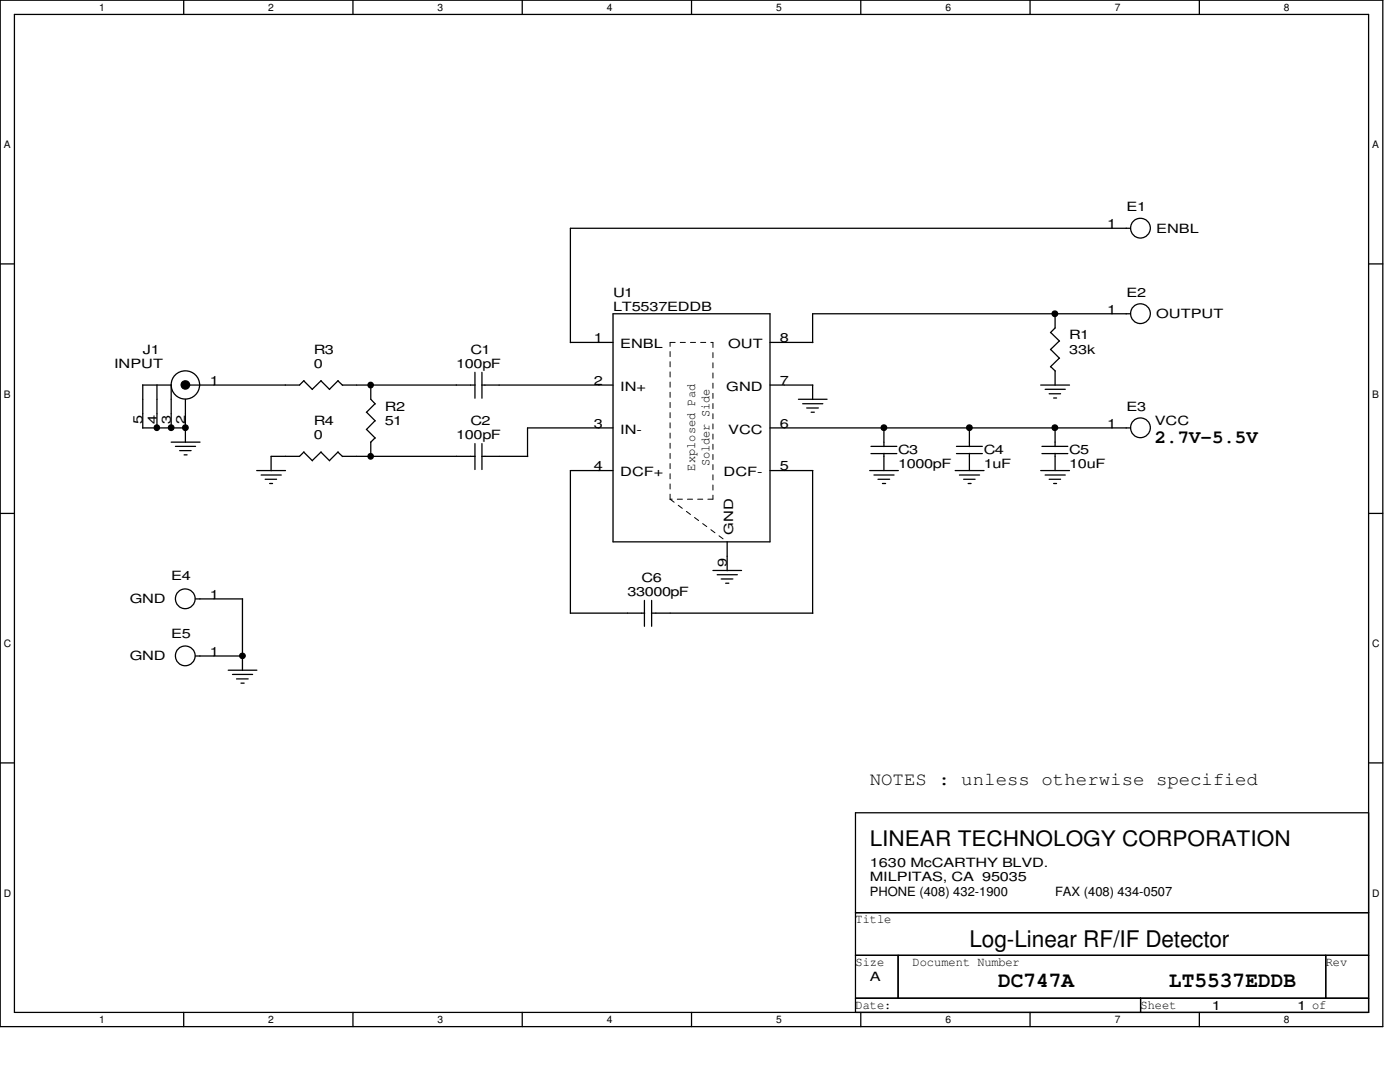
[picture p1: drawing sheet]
<svg xmlns="http://www.w3.org/2000/svg" width="279mm" height="216mm" viewBox="0 0 279 216" stroke-linecap="round" stroke-linejoin="round" font-family="sans-serif">
<path d="M0 0h276v204.9h-276zM2.9 2.9h270.2v199.1h-270.2z" fill="none" stroke="#000" stroke-width=".25"/>
<g fill="#fff">
<path d="M19.8 .3h1.1v2.3h-1.1z"/>
<path d="M19.8 202.3h1.1v2.3h-1.1z"/>
</g>
<path d="M36.7 0v2.9M36.7 202v2.9" fill="none" stroke="#000" stroke-width=".25"/>
<g fill="#fff">
<path d="M53.6 .3h1.1v2.3h-1.1z"/>
<path d="M53.6 202.3h1.1v2.3h-1.1z"/>
</g>
<path d="M70.4 0v2.9M70.4 202v2.9" fill="none" stroke="#000" stroke-width=".25"/>
<g fill="#fff">
<path d="M87.3 .3h1.1v2.3h-1.1z"/>
<path d="M87.3 202.3h1.1v2.3h-1.1z"/>
</g>
<path d="M104.2 0v2.9M104.2 202v2.9" fill="none" stroke="#000" stroke-width=".25"/>
<g fill="#fff">
<path d="M121.1 .3h1.1v2.3h-1.1z"/>
<path d="M121.1 202.3h1.1v2.3h-1.1z"/>
</g>
<path d="M138 0v2.9M138 202v2.9" fill="none" stroke="#000" stroke-width=".25"/>
<g fill="#fff">
<path d="M154.9 .3h1.1v2.3h-1.1z"/>
<path d="M154.9 202.3h1.1v2.3h-1.1z"/>
</g>
<path d="M171.8 0v2.9M171.8 202v2.9" fill="none" stroke="#000" stroke-width=".25"/>
<g fill="#fff">
<path d="M188.7 .3h1.1v2.3h-1.1z"/>
<path d="M188.7 202.3h1.1v2.3h-1.1z"/>
</g>
<path d="M205.6 0v2.9M205.6 202v2.9" fill="none" stroke="#000" stroke-width=".25"/>
<g fill="#fff">
<path d="M222.5 .3h1.1v2.3h-1.1z"/>
<path d="M222.5 202.3h1.1v2.3h-1.1z"/>
</g>
<path d="M239.4 0v2.9M239.4 202v2.9" fill="none" stroke="#000" stroke-width=".25"/>
<g fill="#fff">
<path d="M256.2 .3h1.1v2.3h-1.1z"/>
<path d="M256.2 202.3h1.1v2.3h-1.1z"/>
<path d="M.8 27.8h1.3v2.2h-1.3z"/>
<path d="M273.9 27.8h1.3v2.2h-1.3z"/>
<path d="M.8 77.6h1.3v2.2h-1.3z"/>
<path d="M273.9 77.6h1.3v2.2h-1.3z"/>
</g>
<path d="M0 52.7h2.9M273.1 52.7h2.9" fill="none" stroke="#000" stroke-width=".25"/>
<g fill="#fff">
<path d="M.8 127.3h1.4v2.3h-1.4z"/>
<path d="M273.9 127.3h1.4v2.3h-1.4z"/>
</g>
<path d="M0 102.4h2.9M273.1 102.4h2.9" fill="none" stroke="#000" stroke-width=".25"/>
<g fill="#fff">
<path d="M.8 177.1h1.4v2.3h-1.4z"/>
<path d="M273.9 177.1h1.4v2.3h-1.4z"/>
</g>
<g fill="none" stroke="#000" stroke-width=".25">
<path d="M225.6 45.6h-111.8v22.8M28.4 76.8h5.8M28.5 76.8v8.6M31.3 76.8v8.6M34.2 76.8v8.6M37 79.7v8.6M60.6 76l1.8 1.7M60.7 75.9l-.9 .9h-22M64.1 76l1.7 1.7M64.1 75.9l-1.8 1.8M67.4 76l1 .9M67.5 75.9l-1.8 1.8"/>
<path d="M68.3 76.8h26.5M74 76.8v2.9l.9 .9M94.8 74.3v5.2M96.1 76.8h26.2M96.2 74.3v5.2M113.8 68.3h8.5M122.3 62.6h31.4v45.5h-31.4zM153.7 76.8h8.5v2.9M153.7 68.3h8.5M159.3 79.7h5.8M207.7 76.8h5.7M208.6 77.7h4"/>
<path d="M209.4 78.6h2.3M209.7 66.3l1.8 1.8M209.7 69.7l1.8 1.8M209.7 73.2l.9 .8M210.3 79.4h.6M210.6 62.6v2.8l-1 1M210.6 74v2.8M211.4 68l-1.8 1.8M211.4 71.5l-1.8 1.7M225.6 62.6h-63.4v5.8M28.5 85.4h8.5M34.2 88.2h5.7"/>
<path d="M35 89.1h4M35.9 89.9h2.2M36.7 90.8h.6M51.2 93.9h5.8M52.1 94.8h4M52.9 95.6h2.3M53.8 96.5h.6M60.6 90.2l1.8 1.7M60.7 90.2l-.9 .9h-5.7v2.8M64.1 90.2l1.7 1.7M64.1 90.2l-1.8 1.7M67.4 90.2l1 .9"/>
<path d="M67.5 90.2l-1.8 1.7M68.3 91.1h26.5M73.2 82.3l1.7 1.7M73.2 85.7l1.7 1.7M74 88.2v2.9M74.8 80.6l-1.7 1.7M74.8 83.9l-1.7 1.8M74.8 87.4l-.8 .9M94.8 88.5v5.2M96.1 91.1h9.2M96.2 88.5v5.2M122.3 93.9h-8.5v28.5"/>
<path d="M122.3 85.4h-17v5.7M153.7 93.9h8.5v28.5M153.7 85.4h71.9M160.2 80.6h4M161 81.4h2.3M161.9 82.3h.6M173.6 93.9h5.7M173.8 89.1h5.2M173.8 90.5h5.2M174.4 94.8h4M175.2 95.6h2.3M176.1 96.5h.6"/>
<path d="M176.4 85.4v3.7M176.4 90.5v3.4M190.6 93.9h5.8M190.9 89.1h5.1M190.9 90.5h5.1M191.5 94.8h4M192.3 95.6h2.3M193.2 96.5h.6M193.5 85.4v3.7M193.5 90.5v3.4M207.7 93.9h5.7M207.9 89.1h5.2"/>
<path d="M207.9 90.5h5.2M208.6 94.8h4M209.4 95.6h2.3M210.3 96.5h.6M210.6 85.4v3.7M210.6 90.5v3.4M39 119.5h9.4M48.4 119.5v14.3M128.6 119.8v5.2M130 119.8v5.2M142.3 113.8h5.7M143.1 114.7h4.1"/>
<path d="M143.9 115.5h2.4M144.8 116.4h.7M145.1 108.1v5.8M39 130.9h9.4M45.6 133.7h5.7M46.4 134.6h4M47.2 135.5h2.3M48.1 136.3h.6M113.8 122.3h14.9M130 122.3h32.2M0 152.2h2.9M273.1 152.2h2.9"/>
<path d="M170.7 162.2h102.4v39.8h-102.4zM170.7 182.1h102.4M170.7 190.6h102.4M170.7 199.2h102.4M179.2 190.6v8.6M227.6 199.2v2.8M264.6 190.6v8.6"/>
<circle cx="227.6" cy="45.5" r="1.98"/>
<circle cx="37" cy="76.8" r="2.83"/>
<circle cx="37" cy="76.8" r=".84"/>
<circle cx="74" cy="76.8" r=".55"/>
<circle cx="210.5" cy="62.6" r=".56"/>
<circle cx="227.6" cy="62.6" r="1.98"/>
<circle cx="31.3" cy="85.3" r=".55"/>
<circle cx="34.2" cy="85.3" r=".56"/>
<circle cx="37" cy="85.3" r=".56"/>
<circle cx="74" cy="91.1" r=".55"/>
<circle cx="176.4" cy="85.3" r=".56"/>
<circle cx="193.5" cy="85.3" r=".56"/>
<circle cx="210.5" cy="85.3" r=".56"/>
<circle cx="227.6" cy="85.4" r="1.98"/>
<circle cx="37" cy="119.5" r="1.98"/>
<circle cx="37" cy="130.9" r="1.98"/>
<circle cx="48.4" cy="130.9" r=".55"/>
</g>
<g fill="#000">
<circle cx="37" cy="76.8" r=".84"/>
<circle cx="74" cy="76.8" r=".55"/>
<circle cx="210.5" cy="62.6" r=".56"/>
<circle cx="31.3" cy="85.3" r=".55"/>
<circle cx="34.2" cy="85.3" r=".56"/>
<circle cx="37" cy="85.3" r=".56"/>
<circle cx="74" cy="91.1" r=".55"/>
<circle cx="176.4" cy="85.3" r=".56"/>
<circle cx="193.5" cy="85.3" r=".56"/>
<circle cx="210.5" cy="85.3" r=".56"/>
<circle cx="48.4" cy="130.9" r=".55"/>
</g>
<path d="M133.7 68.3h8.6M142.3 68.3v31.3M133.7 99.6v-31.3M133.7 99.6l11.5 8.6M142.3 99.6h-8.6" fill="none" stroke="#000" stroke-width=".2" stroke-dasharray="1 1 1 1 1 1 1 1"/>
<text font-size="4.6" x="193.5" y="189.1">Log-Linear RF/IF Detector</text>
<g font-size="4.3">
<text x="173.6" y="168.9">LINEAR TECHNOLOGY CORPORATION</text>
<text x="199.2" y="197">DC747A</text>
<text x="233.3" y="197">LT5537EDDB</text>
</g>
<g font-size="3.7">
<text x="230.5" y="88.4">2.7V-5.5V</text>
<text x="173.6" y="156.7">NOTES : unless otherwise specified</text>
</g>
<g font-size="2.5">
<text x="221" y="45.5">1</text>
<text x="224.8" y="42.2">E1</text>
<text x="230.8" y="46.4">ENBL</text>
<text x="122.3" y="59.2">U1</text>
<text x="224.8" y="59.2">E2</text>
<text x="122.3" y="62.1">LT5537EDDB</text>
<text x="221" y="62.6">1</text>
<text x="230.8" y="63.5">OUTPUT</text>
<text x="28.5" y="70.6">J1</text>
<text x="62.6" y="70.6">R3</text>
<text x="93.9" y="70.6">C1</text>
<text x="118.5" y="68.3">1</text>
<text x="123.8" y="69.5">ENBL</text>
<text x="145.3" y="69.5">OUT</text>
<text x="155.7" y="68.3">8</text>
<text x="213.4" y="67.7">R1</text>
<text x="213.4" y="70.6">33k</text>
<text x="22.8" y="73.4">INPUT</text>
<text x="41.9" y="76.8">1</text>
<text x="62.6" y="73.4">0</text>
<text x="91.1" y="73.4">100pF</text>
<text x="118.5" y="76.8">2</text>
<text x="123.8" y="78">IN+</text>
<text x="144.9" y="78">GND</text>
<text x="155.7" y="76.8">7</text>
<text x="76.8" y="82">R2</text>
<text x="224.8" y="82">E3</text>
<text x="28.4" y="84.6" transform="rotate(-90 28.4 84.6)">5</text>
<text x="31.3" y="84.6" transform="rotate(-90 31.3 84.6)">4</text>
<text x="34.1" y="84.6" transform="rotate(-90 34.1 84.6)">3</text>
<text x="37" y="84.6" transform="rotate(-90 37 84.6)">2</text>
<text x="62.6" y="84.8">R4</text>
<text x="62.6" y="87.7">0</text>
<text x="76.8" y="84.8">51</text>
<text x="91.1" y="87.7">100pF</text>
<text x="93.9" y="84.8">C2</text>
<text x="118.5" y="85.3">3</text>
<text x="123.8" y="86.5">IN-</text>
<text x="145.3" y="86.5">VCC</text>
<text x="155.7" y="85.3">6</text>
<text x="221" y="85.3">1</text>
<text x="230.5" y="84.8">VCC</text>
<text x="118.5" y="93.9">4</text>
<text x="123.8" y="95">DCF+</text>
<text x="138.7" y="93.9" transform="rotate(-90 138.7 93.9)">Explosed Pad</text>
<text x="141.6" y="93" transform="rotate(-90 141.6 93)">Solder Side</text>
<text x="144.4" y="95">DCF-</text>
<text x="155.7" y="93.9">5</text>
<text x="179.2" y="90.5">C3</text>
<text x="179.2" y="93.3">1000pF</text>
<text x="196.3" y="90.5">C4</text>
<text x="196.3" y="93.3">1uF</text>
<text x="213.4" y="90.5">C5</text>
<text x="213.4" y="93.3">10uF</text>
<text x="146.3" y="106.7" transform="rotate(-90 146.3 106.7)">GND</text>
<text x="145.1" y="113.1" transform="rotate(-90 145.1 113.1)">9</text>
<text x="34.2" y="115.8">E4</text>
<text x="41.9" y="119.5">1</text>
<text x="125.2" y="119">33000pF</text>
<text x="128.1" y="116.1">C6</text>
<text x="25.9" y="120.4">GND</text>
<text x="25.9" y="131.7">GND</text>
<text x="34.2" y="127.2">E5</text>
<text x="41.9" y="130.9">1</text>
<text x="173.6" y="173">1630 McCARTHY BLVD.</text>
<text x="173.6" y="175.9">MILPITAS, CA 95035</text>
<text x="173.6" y="178.7">PHONE (408) 432-1900</text>
<text x="210.6" y="178.7">FAX (408) 434-0507</text>
<text x="170.7" y="184.2">Title</text>
<text x="170.7" y="192.7">Size</text>
<text x="173.6" y="195.7">A</text>
<text x="182.1" y="192.7">Document Number</text>
<text x="264.6" y="192.7">Rev</text>
<text x="170.7" y="201.3">Date:</text>
<text x="227.6" y="201.3">Sheet</text>
<text x="241.9" y="201.5">1</text>
<text x="258.9" y="201.5">1 of</text>
</g>
<g font-size="2">
<text x="19.8" y="2.2">1</text>
<text x="53.6" y="2.2">2</text>
<text x="87.3" y="2.2">3</text>
<text x="121.1" y="2.2">4</text>
<text x="154.9" y="2.2">5</text>
<text x="188.7" y="2.2">6</text>
<text x="222.5" y="2.2">7</text>
<text x="256.2" y="2.2">8</text>
<text x=".8" y="29.6">A</text>
<text x="273.9" y="29.6">A</text>
<text x=".8" y="79.4">B</text>
<text x="273.9" y="79.4">B</text>
<text x=".8" y="129.2">C</text>
<text x="273.9" y="129.2">C</text>
<text x=".8" y="178.9">D</text>
<text x="273.9" y="178.9">D</text>
<text x="19.8" y="204.1">1</text>
<text x="53.6" y="204.1">2</text>
<text x="87.3" y="204.1">3</text>
<text x="121.1" y="204.1">4</text>
<text x="154.9" y="204.1">5</text>
<text x="188.7" y="204.1">6</text>
<text x="222.5" y="204.1">7</text>
<text x="256.2" y="204.1">8</text>
</g>
</svg>
